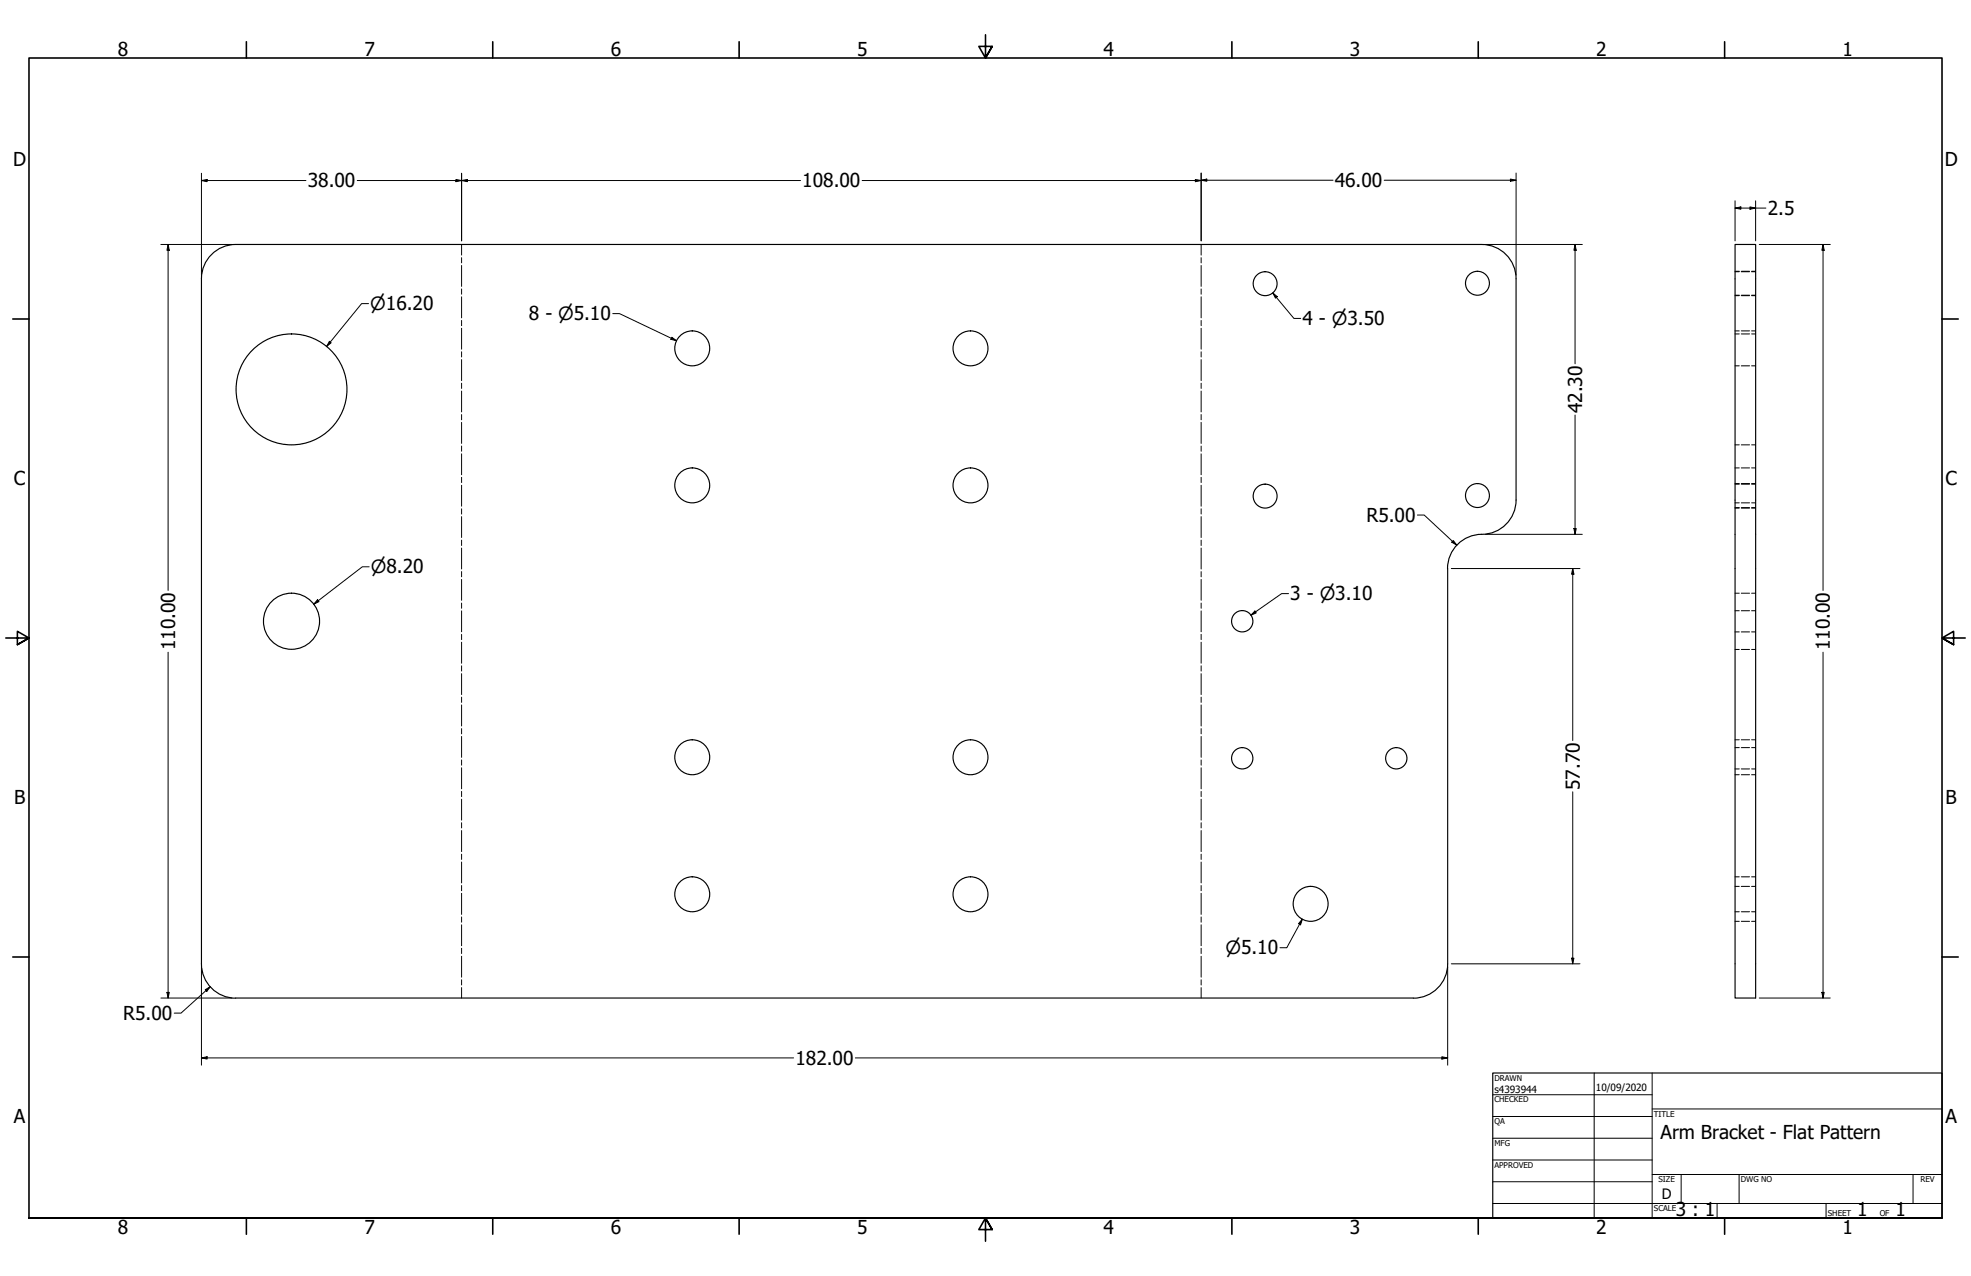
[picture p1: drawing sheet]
<svg xmlns="http://www.w3.org/2000/svg" width="864mm" height="559mm" viewBox="0 0 864 559" stroke-linecap="round" stroke-linejoin="round" font-family="sans-serif">
<!-- layer: Bend Centerline (ANSI) -->
<g fill="none" stroke="#000" stroke-width=".44">
<path d="M202.2 107.1v4.6M202.2 112.8v2.3M202.2 116.3v9.1M526.3 107.1v4.6M526.3 112.8v2.3M526.3 116.3v9.1M202.2 126.6v2.2M202.2 130v9.2M526.3 126.6v2.2M526.3 130v9.2M202.2 140.3v2.3M202.2 143.8v9.1"/>
<path d="M202.2 154.1v2.2M202.2 157.5v9.2M526.3 140.3v2.3M526.3 143.8v9.1M526.3 154.1v2.2M526.3 157.5v9.2M202.2 167.8v2.3M202.2 171.3v9.1M526.3 167.8v2.3M526.3 171.3v9.1M202.2 181.5v2.3M202.2 185v9.2"/>
<path d="M202.2 195.3v2.3M202.2 198.8v9.1M526.3 181.5v2.3M526.3 185v9.2M526.3 195.3v2.3M526.3 198.8v9.1M202.2 209v2.3M202.2 212.5v9.2M526.3 209v2.3M526.3 212.5v9.2M202.2 222.8v2.3M202.2 226.3v9.1"/>
<path d="M202.2 236.5v2.4M526.3 222.8v2.3M526.3 226.3v9.1M526.3 236.5v2.4M202.2 240v9.2M202.2 250.3v2.3M202.2 253.7v9.2M526.3 240v9.2M526.3 250.3v2.3M526.3 253.7v9.2M202.2 264.1v2.3M202.2 267.5v9.2"/>
<path d="M202.2 277.8v2.3M526.3 264.1v2.3M526.3 267.5v9.2M526.3 277.8v2.3M202.2 281.2v9.2M202.2 291.6v2.3M202.2 295v9.2M526.3 281.2v9.2M526.3 291.6v2.3M526.3 295v9.2M202.2 305.3v2.3M202.2 308.7v9.2"/>
<path d="M202.2 319.1v2.3M526.3 305.3v2.3M526.3 308.7v9.2M526.3 319.1v2.3M202.2 322.5v9.2M202.2 332.8v2.3M202.2 336.2v9.2M526.3 322.5v9.2M526.3 332.8v2.3M526.3 336.2v9.2M202.2 346.6v2.3M202.2 350v9.2"/>
<path d="M526.3 346.6v2.3M526.3 350v9.2M202.2 360.3v2.3M202.2 363.7v9.2M202.2 374.1v2.3M202.2 377.5v9.2M526.3 360.3v2.3M526.3 363.7v9.2M526.3 374.1v2.3M526.3 377.5v9.2M202.2 387.8v2.3M202.2 391.2v9.2"/>
<path d="M526.3 387.8v2.3M526.3 391.2v9.2M202.2 401.6v2.3M202.2 405v9.1M202.2 415.3v2.3M202.2 418.8v9.1M526.3 401.6v2.3M526.3 405v9.1M526.3 415.3v2.3M526.3 418.8v9.1M202.2 429.1v2.3M202.2 432.5v4.6"/>
<path d="M526.3 429.1v2.3M526.3 432.5v4.6"/>
</g>
<!-- layer: Visible (ANSI) -->
<g fill="none" stroke="#000" stroke-width=".51">
<path d="M760.2 107.1h9v330h-9zM88.3 122.1a15 15 0 0 1 15-15h546a15 15 0 0 1 15 15v96.9a15.2 15.2 0 0 1-16.6 15.1 15 15 0 0 0-13.5 14.9M88.3 122.1v300M634.3 249v173.1M88.3 422.1a15 15 0 0 0 15 15M103.3 437.1h516M634.3 422.1a15 15 0 0 1-15 15"/>
<circle cx="554.3" cy="124.2" r="5.2"/>
<circle cx="647.4" cy="124" r="5.2"/>
<circle cx="303.3" cy="152.6" r="7.7"/>
<circle cx="425.2" cy="152.6" r="7.7"/>
<circle cx="127.7" cy="170.5" r="24.3"/>
<circle cx="303.3" cy="212.6" r="7.7"/>
<circle cx="425.2" cy="212.6" r="7.7"/>
<circle cx="554.3" cy="217.3" r="5.2"/>
<circle cx="647.4" cy="217" r="5.2"/>
<circle cx="127.7" cy="272.1" r="12.3"/>
<circle cx="544.3" cy="272.1" r="4.7"/>
<circle cx="303.3" cy="331.6" r="7.7"/>
<circle cx="425.2" cy="331.6" r="7.7"/>
<circle cx="544.3" cy="332.1" r="4.7"/>
<circle cx="611.8" cy="332.1" r="4.7"/>
<circle cx="303.3" cy="391.6" r="7.7"/>
<circle cx="425.2" cy="391.6" r="7.7"/>
<circle cx="574.3" cy="395.8" r="7.7"/>
</g>
<!-- layer: Hidden (ANSI) -->
<g fill="none" stroke="#000" stroke-width=".44">
<path d="M760.2 119h1.9M760.2 118.8h1.9M763 119h3.6M763 118.8h3.6M767.5 119h1.7M767.5 118.8h1.7M760.2 129.5h1.9M760.2 129.3h1.9M763 129.5h3.6M763 129.3h3.6M767.5 129.5h1.7M767.5 129.3h1.7"/>
<path d="M760.2 146.2h1.9M760.2 144.9h1.9M763 146.2h3.6M763 144.9h3.6M767.5 146.2h1.7M767.5 144.9h1.7M760.2 160.2h1.9M763 160.2h3.6M767.5 160.2h1.7M760.2 194.8h1.9M763 194.8h3.6M767.5 194.8h1.7"/>
<path d="M760.2 211.8h1.9M760.2 212h1.9M760.2 204.9h1.9M763 211.8h3.6M763 212h3.6M763 204.9h3.6M767.5 211.8h1.7M767.5 212h1.7M767.5 204.9h1.7M760.2 222.3h1.9M760.2 222.5h1.9M760.2 220.2h1.9"/>
<path d="M763 222.3h3.6M763 222.5h3.6M763 220.2h3.6M767.5 222.3h1.7M767.5 222.5h1.7M767.5 220.2h1.7M760.2 259.8h1.9M763 259.8h3.6M767.5 259.8h1.7M760.2 276.7h1.9M760.2 267.5h1.9M763 276.7h3.6"/>
<path d="M763 267.5h3.6M767.5 276.7h1.7M767.5 267.5h1.7M760.2 284.4h1.9M763 284.4h3.6M767.5 284.4h1.7M760.2 336.7h1.9M760.2 327.4h1.9M760.2 324h1.9M760.2 339.3h1.9M763 336.7h3.6M763 327.4h3.6"/>
<path d="M763 324h3.6M763 339.3h3.6M767.5 336.7h1.7M767.5 327.4h1.7M767.5 324h1.7M767.5 339.3h1.7M760.2 388.2h1.9M760.2 384h1.9M760.2 399.3h1.9M763 388.2h3.6M763 384h3.6M763 399.3h3.6"/>
<path d="M767.5 388.2h1.7M767.5 384h1.7M767.5 399.3h1.7M760.2 403.5h1.9M763 403.5h3.6M767.5 403.5h1.7"/>
</g>
<!-- layer: Border (ANSI) -->
<g fill="none" stroke="#000" stroke-width=".7">
<path d="M107.9 18.3v7.1M215.9 18.3v7.1M323.8 18.3v7.1M431.8 15.2v10.2l-2.9-5.1h5.8l-2.9 5.1 2.9-5.1M539.8 18.3v7.1M647.7 18.3v7.1M755.6 18.3v7.1M5.6 139.7h7.1M850.9 139.7h7.1M2.5 279.4h10.2l-5.1-2.9v5.8l5.1-2.9-5.1 2.9M861.1 279.4h-10.2l5.1-2.9v5.8l-5.1-2.9 5.1 2.9M5.6 419.1h7.1"/>
<path d="M850.9 419.1h7.1M12.7 533.4v-508h838.2v508h-838.2h838.2M107.9 533.4v7.1M215.9 533.4v7.1M323.8 533.4v7.1M434.7 538.5l-2.9-5.1 2.9 5.1h-5.8l2.9-5.1v10.2M539.8 533.4v7.1M647.7 533.4v7.1M755.6 533.4v7.1"/>
</g>
<!-- layer: Title (ANSI) -->
<g fill="none" stroke="#000" stroke-width=".44">
<path d="M654 479.4h69.9M698.5 469.9v63.5M723.9 469.9v63.5M654 488.9h69.9M654 498.5h69.9M723.9 485.6h127M654 508h69.9M654 517.5h69.9M723.9 514.3h127M736.6 514.3v12.7M762 514.3v12.7M838.2 514.3v12.7"/>
<path d="M654 527h196.9M752.3 527v6.4M800.1 527v6.4"/>
</g>
<path d="M654 469.9h196.9v63.5h-196.9z" fill="none" stroke="#000" stroke-width=".51"/>
<!-- layer: Dimension (ANSI) -->
<g fill="none" stroke="#000" stroke-width=".44">
<path d="M88.3 79.1l2.4-.5v1zM88.3 75.9v44.6M88.3 79.1h45.7M156.5 79.1h194.3M199.8 78.6l2.4 .5-2.4 .5zM202.2 79.1l2.6-.5v1zM202.2 75.9v29.6M377.8 79.1h148.5M523.7 78.6l2.6 .5-2.6 .5zM526.3 78.9l2.5-.5v1zM526.3 75.8v29.7M526.3 78.9h57.8"/>
<path d="M606.5 78.9h57.8M661.8 78.4l2.5 .5-2.5 .5zM664.3 75.8v44.7M760.2 91.1l2.6-.5v1zM760.2 91.1h13.5M760.2 87.9v17.6M766.8 90.6l2.4 .5-2.4 .5zM769.2 87.9v17.6M70.5 107.1h31.2M73.7 107.1l.5 2.5h-1zM73.7 107.1v151.5M650.9 107.1h42.4"/>
<path d="M690.1 107.1l.5 2.5h-1zM690.1 107.1v52.2M770.8 107.1h31.1M798.8 107.1l.5 2.5h-1zM798.8 107.1v151.5M161.5 133h-3.1l-15.3 18.7M268.5 137.4h3l24.9 11.8M557.7 128.3l1.9 1.6-.7 .7zM557.7 128.3l9.2 11.1h3M144.3 149.5l.8 .6-2 1.6zM294.4 147.7l2 1.5-2.5-.6zM690.1 181.7v52.3"/>
<path d="M621 225.6h3l14.3 13.2M636.8 236.7l1.5 2.1-2.2-1.4zM650.9 234h42.4M689.6 231.5h1l-.5 2.5zM161.7 248.2h-3l-21.2 16.4M564.6 260h-3.1l-13.4 9.4M635.9 249h56.4M689.1 249l.5 2.5h-1zM689.1 249v75.3M139.1 262.6l.7 .9-2.3 1.1zM549.8 267.6l.6 .8-2.3 1zM73.7 285.6v151.5"/>
<path d="M798.8 285.6v151.5M689.1 346.8v75.3M570.6 402.5l-.8 2.5-.8-.5zM570.6 402.5l-6.8 12.5h-3M688.6 419.6h1l-.5 2.5zM70.5 437.1h31.2M73.2 434.6h1l-.5 2.5zM88.3 423.7v42.8M89.9 433.5l2.2-1.4-1.5 2zM92.1 432.1l-12.8 11.6h-3M634.3 423.7v42.8M635.9 422.1h56.4"/>
<path d="M770.8 437.1h31.1M798.3 434.6h1l-.5 2.5zM88.3 463.3l2.4-.5v1zM88.3 463.3h259.4M374.8 463.3h259.5M631.8 462.8l2.5 .5-2.5 .5z"/>
</g>
<g fill="#000">
<path d="M88.3 79.1l2.4-.5v1z" fill-rule="evenodd"/>
<path d="M199.8 78.6l2.4 .5-2.4 .5z" fill-rule="evenodd"/>
<path d="M202.2 79.1l2.6-.5v1z" fill-rule="evenodd"/>
<path d="M523.7 78.6l2.6 .5-2.6 .5z" fill-rule="evenodd"/>
<path d="M526.3 78.9l2.5-.5v1z" fill-rule="evenodd"/>
<path d="M661.8 78.4l2.5 .5-2.5 .5z" fill-rule="evenodd"/>
<path d="M760.2 91.1l2.6-.5v1z" fill-rule="evenodd"/>
<path d="M766.8 90.6l2.4 .5-2.4 .5z" fill-rule="evenodd"/>
<path d="M73.7 107.1l.5 2.5h-1z" fill-rule="evenodd"/>
<path d="M690.1 107.1l.5 2.5h-1z" fill-rule="evenodd"/>
<path d="M798.8 107.1l.5 2.5h-1z" fill-rule="evenodd"/>
<path d="M557.7 128.3l1.9 1.6-.7 .7z" fill-rule="evenodd"/>
<path d="M144.3 149.5l.8 .6-2 1.6z" fill-rule="evenodd"/>
<path d="M294.4 147.7l2 1.5-2.5-.6z" fill-rule="evenodd"/>
<path d="M636.8 236.7l1.5 2.1-2.2-1.4z" fill-rule="evenodd"/>
<path d="M689.6 231.5h1l-.5 2.5z" fill-rule="evenodd"/>
<path d="M689.1 249l.5 2.5h-1z" fill-rule="evenodd"/>
<path d="M139.1 262.6l.7 .9-2.3 1.1z" fill-rule="evenodd"/>
<path d="M549.8 267.6l.6 .8-2.3 1z" fill-rule="evenodd"/>
<path d="M570.6 402.5l-.8 2.5-.8-.5z" fill-rule="evenodd"/>
<path d="M688.6 419.6h1l-.5 2.5z" fill-rule="evenodd"/>
<path d="M73.2 434.6h1l-.5 2.5z" fill-rule="evenodd"/>
<path d="M89.9 433.5l2.2-1.4-1.5 2z" fill-rule="evenodd"/>
<path d="M798.3 434.6h1l-.5 2.5z" fill-rule="evenodd"/>
<path d="M88.3 463.3l2.4-.5v1z" fill-rule="evenodd"/>
<path d="M631.8 462.8l2.5 .5-2.5 .5z" fill-rule="evenodd"/>
</g>
<g font-size="8.4">
<text x="51.7" y="24.4">8</text>
<text x="159.6" y="24.4">7</text>
<text x="267.6" y="24.4">6</text>
<text x="375.5" y="24.4">5</text>
<text x="483.5" y="24.4">4</text>
<text x="591.4" y="24.4">3</text>
<text x="699.4" y="24.4">2</text>
<text x="807.3" y="24.4">1</text>
<text x="5.8" y="72.9">D</text>
<text x="852.1" y="72.9">D</text>
<text x="134.9" y="82.1">38.00</text>
<text x="351.5" y="82.1">108.00</text>
<text x="584.8" y="82">46.00</text>
<text x="774.6" y="94.2">2.5</text>
<text x="231.7" y="140.3">8 - ⌀5.10</text>
<text x="570.7" y="142.4">4 - ⌀3.50</text>
<text x="693.2" y="181" transform="rotate(-90 693.2 181)">42.30</text>
<text x="6.1" y="212.6">C</text>
<text x="852.4" y="212.6">C</text>
<text x="598.7" y="228.6">R5.00</text>
<text x="565.3" y="263">3 - ⌀3.10</text>
<text x="76.7" y="284.8" transform="rotate(-90 76.7 284.8)">110.00</text>
<text x="801.8" y="284.8" transform="rotate(-90 801.8 284.8)">110.00</text>
<text x="692.1" y="345.9" transform="rotate(-90 692.1 345.9)">57.70</text>
<text x="6.2" y="352.3">B</text>
<text x="852.5" y="352.3">B</text>
<text x="54" y="446.7">R5.00</text>
<text x="348.6" y="466.3">182.00</text>
<text x="6.1" y="492">A</text>
<text x="852.4" y="492">A</text>
<text x="727.5" y="498.7">Arm Bracket - Flat Pattern</text>
<text x="734.3" y="532.5">3 : 1</text>
<text x="813.8" y="532.6">1</text>
<text x="830.5" y="532.6">1</text>
<text x="51.7" y="540.5">8</text>
<text x="159.6" y="540.5">7</text>
<text x="267.6" y="540.5">6</text>
<text x="375.5" y="540.5">5</text>
<text x="483.5" y="540.5">4</text>
<text x="591.4" y="540.5">3</text>
<text x="699.4" y="540.5">2</text>
<text x="807.3" y="540.5">1</text>
</g>
<g font-size="8">
<text x="162.2" y="135.9">⌀16.20</text>
<text x="162.5" y="251.1">⌀8.20</text>
<text x="536.9" y="418">⌀5.10</text>
</g>
<text font-size="6.3" x="728.1" y="524.9">D</text>
<g font-size="4.4">
<text x="654.8" y="478.6">s4393944</text>
<text x="699.3" y="478">10/09/2020</text>
</g>
<g font-size="3.5">
<text x="654.8" y="473.2">DRAWN</text>
<text x="654.8" y="482.8">CHECKED</text>
<text x="724.7" y="488.9">TITLE</text>
<text x="654.8" y="492.3">QA</text>
<text x="654.8" y="501.8">MFG</text>
<text x="654.8" y="511.4">APPROVED</text>
<text x="726.7" y="517.7">SIZE</text>
<text x="762.8" y="517.7">DWG NO</text>
<text x="841.4" y="517.7">REV</text>
<text x="724.7" y="530.4">SCALE</text>
<text x="800.9" y="532.6">SHEET</text>
<text x="823.6" y="532.6">OF</text>
</g>
</svg>
